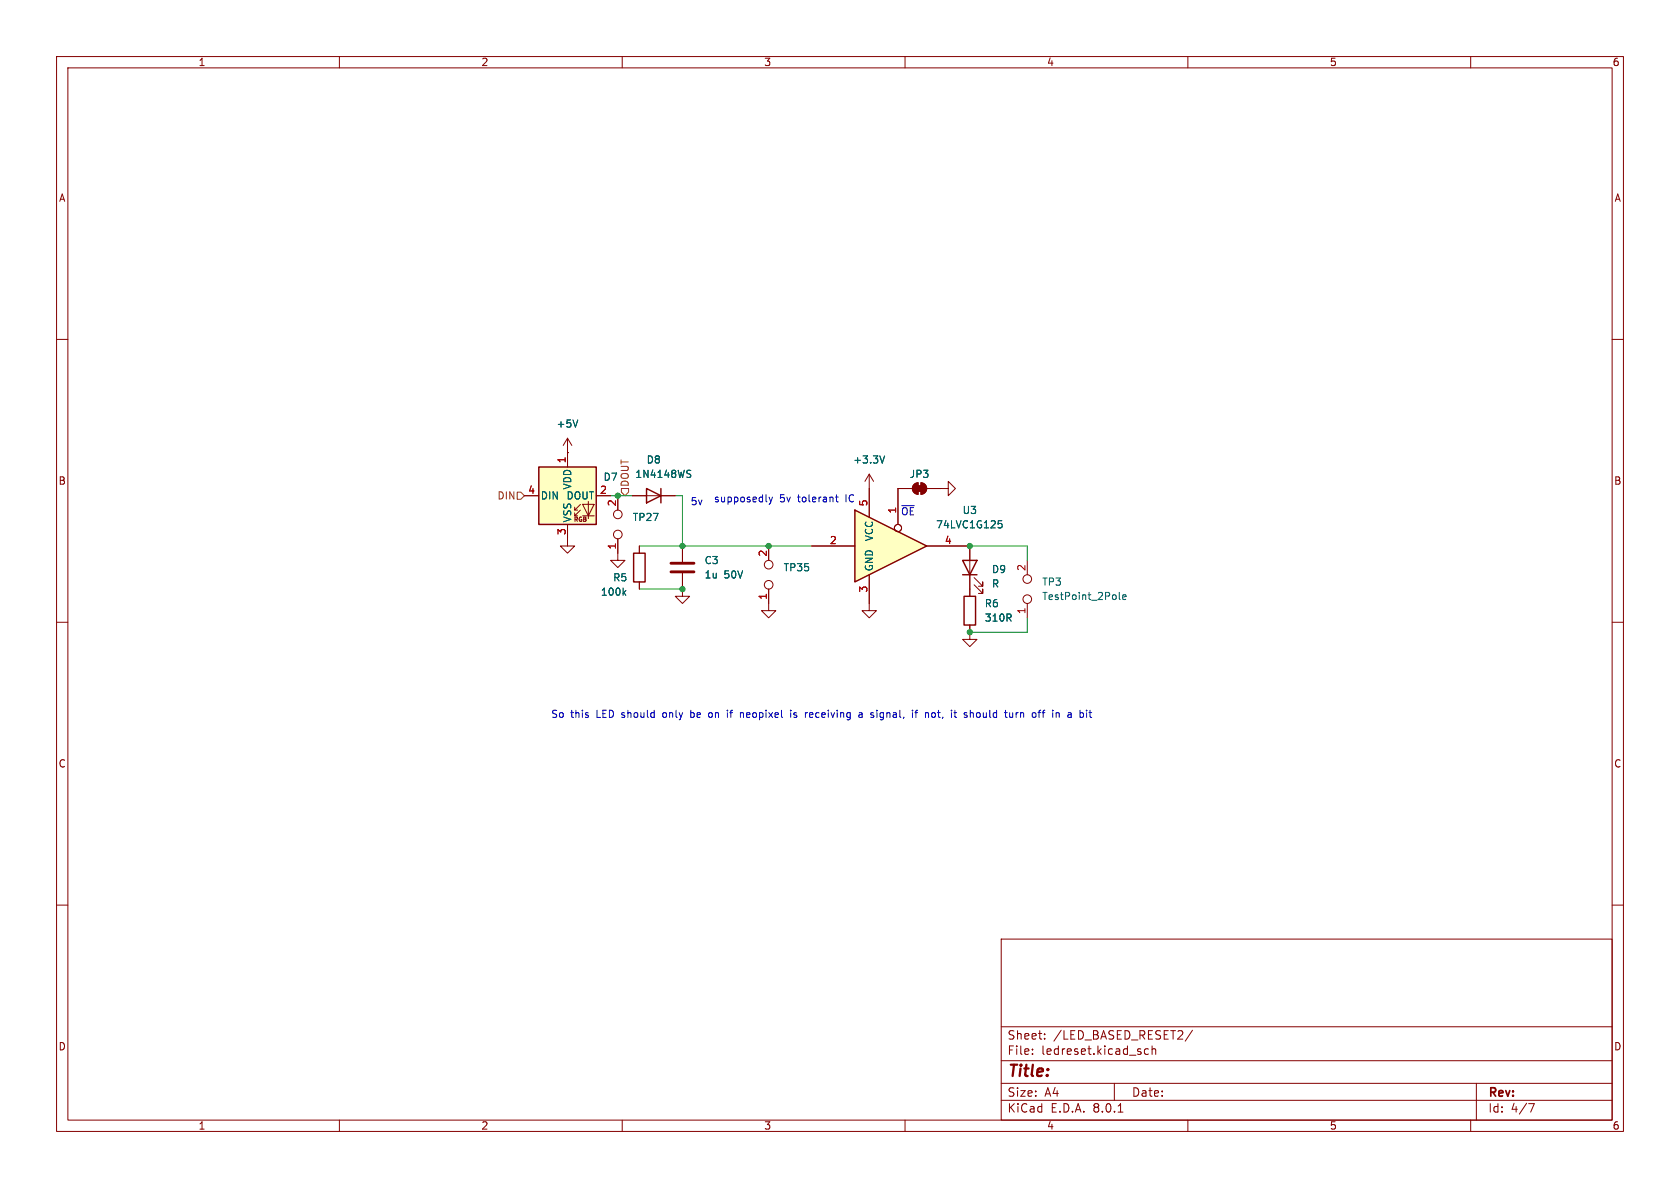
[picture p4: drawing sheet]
<svg xmlns="http://www.w3.org/2000/svg" width="297mm" height="210mm" viewBox="0 0 297 210" stroke-linecap="round" stroke-linejoin="round" font-family="sans-serif">
<g fill="none" stroke="#840000" stroke-width=".18">
<path d="M10 10h277v190h-277zM12 12h273v186h-273zM60 10v2M110 10v2M160 10v2M210 10v2M260 10v2M10 60h2M285 60h2M100.3 77.5l-.7 1.2M100.3 77.5v2.5M100.3 77.5l.8 1.2"/>
<path d="M100.3 80h.1M100.3 95.3v1.2h1.3l-1.3 1.3-1.2-1.3h1.2M120.6 96.5v2.8M158.7 86.4h2.6M161.6 85.6l.7-.3v2.1a1.02 1.02 0 0 1-.9-.7 1.02 1.02 0 0 1 .2-1.1zM162.8 85.3a1.02 1.02 0 0 1 1 1.1 1.02 1.02 0 0 1-1 1zM163.8 86.4h2.6M171.4 96.5v8.9M181.6 99.1v2.5M10 110h2M120.6 101.3v2.8M171.4 110.5v1.3"/>
<path d="M172.2 103.4l1.5 1.5v-.8v.8h-.7M172.2 102.1l1.5 1.5v-.7v.7h-.7M181.6 106.7v2.5M285 110h2M10 160h2M285 160h2M177 166h108v32h-108zM60 198v2M110 198v2M160 198v2M177 194.5h108M177 191.5h108"/>
<path d="M177 187.5h108M177 181.5h108M182.5 186.3v.1M182.5 185.5v.1M184.7 183.6v.1M184.7 182.8v.1M197 191.5v3M197.7 196.6h.8M203 185.5l-.4-.1-.3 .3v.4l.2 .2h.5M203.7 185.5l.2-.1 .3 .1 .1 .9M203.7 184.9v1.5M210 198v2"/>
<path d="M210.8 182.1l-1.3 2M260 198v2M261 191.5v6.5M270.2 195.1h1l-.6 1.5"/>
<circle cx="181.6" cy="102.4" r=".76"/>
<circle cx="181.6" cy="105.9" r=".76"/>
</g>
<g fill="#840000" stroke="#840000" stroke-width=".18">
<path d="M162.1 85.9h1v1h-1z"/>
<path d="M161.6 85.6l.7-.3v2.1a1.02 1.02 0 0 1-.9-.7 1.02 1.02 0 0 1 .2-1.1z"/>
<path d="M162.8 85.3a1.02 1.02 0 0 1 1 1.1 1.02 1.02 0 0 1-1 1z"/>
</g>
<path d="M118.6 99.6h4.1M118.6 101.1h4.1" fill="none" stroke="#840000" stroke-width=".51"/>
<path d="M102.1 74.2l-.4 1.3M197.9 104.7v1.1l.1 .2M198.5 105.6l.6-.2-.1-.2-.3-.1-.2 .2v.6h.5" fill="none" stroke="#006464" stroke-width=".18"/>
<path d="M170.2 99.1h2.5l-1.3 2.5zM170.2 101.6h2.5M170.4 105.4h2.1v5.1h-2.1z" fill="none" stroke="#840000" stroke-width=".25"/>
<path d="M95.2 82.6h10.2v10.1h-10.2z" fill="#ffffc2"/>
<g fill="none" stroke="#840000" stroke-width=".18">
<path d="M92.7 87.6h2.5M100.3 80v2.6M100.3 92.7v2.6M101.6 91.2h.5M101.6 90.2h.5M102.6 90.2l-1 1v-.5M102.6 89.2l-1 1v-.5M103 89.2h2l-1 2zM103 91.2h2M104 88.6v3.1M105.4 87.6h2.5M109.2 97.8v1.3h1.3l-1.3 1.2-1.3-1.2h1.3"/>
<path d="M111.8 87.6h7.6M113 96.5v1.3M113 102.9v1.2M135.9 106.7v1.3h1.3l-1.3 1.2-1.3-1.2h1.3M153.7 106.7v1.3h1.2l-1.2 1.2-1.3-1.2h1.3M171.4 111.8v1.2h1.3l-1.3 1.3-1.2-1.3h1.2"/>
</g>
<path d="M95.2 82.6h10.2v10.1h-10.2zM112 97.8h2v5.1h-2zM114.3 86.4l2.5 1.2-2.5 1.3zM116.8 86.4v2.5" fill="none" stroke="#840000" stroke-width=".25"/>
<path d="M121.6 83.7l.4 .2 .1 .3-.2 .2h-.3M121.6 83.1l.5 .1M110.3 104.7l.3 .5M110.6 104.4l-.4 .5" fill="none" stroke="#006464" stroke-width=".18"/>
<path d="M151.1 90.2l12.7 6.3-12.7 6.4z" fill="#ffffc2"/>
<path d="M151.1 90.2l12.7 6.3-12.7 6.4z" fill="none" stroke="#840000" stroke-width=".25"/>
<g fill="none" stroke="#840000" stroke-width=".18">
<path d="M92.7 87.6h2.5M100.3 80h.1M100.3 80v2.6M100.3 92.7v2.6M105.4 87.6h2.5M109.2 87.6v2.6M109.2 95.3v2.5M111.8 87.6h2.5M113 96.5v1.3M116.8 87.6h2.6M120.6 96.5v2.8M135.9 96.5v2.6"/>
<path d="M143.5 96.5h7.6M153.7 83.8v7.6M153.7 83.8l-.8 1.3M153.7 83.8l.7 1.3M161.3 86.4h-2.6v6.3M163.8 86.4h3.8v-1.3l1.3 1.3-1.3 1.2v-1.2M163.8 96.5h7.6v2.6M113 102.9v1.2M120.6 101.3v4.1h1.3l-1.3 1.3-1.2-1.3h1.2M135.9 104.1v2.6M153.7 101.6v5.1M171.4 101.6v3.8"/>
<path d="M171.4 110.5v1.3"/>
<circle cx="109.2" cy="90.9" r=".76"/>
<circle cx="109.2" cy="94.5" r=".76"/>
<circle cx="135.9" cy="99.8" r=".76"/>
<circle cx="158.7" cy="93.3" r=".63"/>
<circle cx="135.9" cy="103.4" r=".76"/>
</g>
<path d="M102.1 74.2l-.4 1.3M121.6 83.7l.4 .2 .1 .3-.2 .2h-.3M121.6 83.1l.5 .1M156.4 80.6l-.4 1.3M176.5 92.1h.6M176.6 92.5h.3l.3 .3-.1 .4-.5 .1M110.3 104.7l.3 .5M110.6 104.4l-.4 .5" fill="none" stroke="#006464" stroke-width=".18"/>
<path d="M91.4 87h.7l.6 .6-.6 .7h-.7zM109.9 86.4h1.2v.6l-.6 .6-.6-.6z" fill="none" stroke="#725600" stroke-width=".18"/>
<g fill="none" stroke="#0000c2" stroke-width=".18">
<path d="M136 87.9l.3 .8M136.3 88.7l-.3 .4M136.6 87.9l-.3 .8M147.7 87.9h.5M147.9 87.5v1l.3 .2M122.1 125.6v1.2M122.1 126.8h.1M122.2 126h-.1M125.7 126h-.3l-.1 .2v.5l.4 .1M128.6 125.6v.1M129 126h.5M131.1 126l.3 .2v.6"/>
<path d="M139.8 125.6v.1M139.8 126v.8M140.3 126.8h.5M140.8 126h-.3l-.2 .2 .1 .1 .4 .2M143.5 126h-.2l-.2 .2 .1 .6h.3M143.7 126.3l-.6 .1M151.9 126h.5v.8M152.4 126.3h-.4l-.2 .2 .2 .3h.4M161.7 126h.5M162.2 125.6l-.3 .1v1.1M164.9 126h.3l.2 .2-.1 .5-.4 .1M172.9 126l-.3 .2v.4l.3 .2"/>
<path d="M179.6 126v.8M180 126l-.4 .2M184.2 126h.5M184.7 125.6l-.3 .1v1.1M189.2 126h-.4M189.3 126.3h-.3l-.2 .2v.3h.5M191.4 126l.2 .2-.2 .6"/>
</g>
<path d="M107.9 87.6h3.9M113 96.5h30.5M119.4 87.6h1.2v8.9M171.4 96.5h10.2v2.6M113 104.1h7.6M181.6 109.2v2.6h-10.2" fill="none" stroke="#009600" stroke-width=".18"/>
<g fill="#009600" stroke="#009600" stroke-width=".18">
<circle cx="171.4" cy="96.5" r=".46"/>
<circle cx="135.9" cy="96.5" r=".46"/>
<circle cx="171.4" cy="111.8" r=".46"/>
<circle cx="109.2" cy="87.6" r=".46"/>
<circle cx="120.6" cy="96.5" r=".46"/>
<circle cx="120.6" cy="104.1" r=".46"/>
</g>
<text font-size="2.8" fill="#840000" x="178" y="190.9">Title:</text>
<g font-size="2.1" fill="#840000">
<text x="178" y="184">Sheet:</text>
<text x="186.2" y="184">/LED_BASED_RESET2/</text>
<text x="178" y="186.7">File:</text>
<text x="184.1" y="186.7">ledreset.kicad_sch</text>
<text x="178" y="196.9">KiCad</text>
<text x="178" y="194.1">Size:</text>
<text x="184.7" y="194.1">A4</text>
<text x="185.7" y="196.9">E.D.A.</text>
<text x="193.3" y="196.9">8.0.1</text>
<text x="200" y="194.1">Date:</text>
<text x="263" y="194.3">Rev:</text>
<text x="263" y="196.9">Id:</text>
<text x="267.1" y="196.9">4/7</text>
</g>
<g font-size="1.8" fill="#840000">
<text x="35" y="11.9">1</text>
<text x="85" y="11.9">2</text>
<text x="135" y="11.9">3</text>
<text x="185" y="11.9">4</text>
<text x="235" y="11.9">5</text>
<text x="285" y="11.9">6</text>
<text x="10.3" y="35.9">A</text>
<text x="285.3" y="35.9">A</text>
<text x="10.3" y="85.9">B</text>
<text x="285.3" y="85.9">B</text>
<text x="10.3" y="135.9">C</text>
<text x="285.3" y="135.9">C</text>
<text x="10.3" y="185.9">D</text>
<text x="285.3" y="185.9">D</text>
<text x="35" y="199.9">1</text>
<text x="85" y="199.9">2</text>
<text x="135" y="199.9">3</text>
<text x="185" y="199.9">4</text>
<text x="235" y="199.9">5</text>
<text x="285" y="199.9">6</text>
</g>
<g font-size="1.8" fill="#006464">
<text x="98.3" y="75.8">+5V</text>
<text x="114.2" y="82.1">D8</text>
<text x="150.7" y="82.1">+3.3V</text>
<text x="95.5" y="88.5">DIN</text>
<text x="100.1" y="88.5">DOUT</text>
<text x="101.2" y="86.6" transform="rotate(-90 101.2 86.6)">VDD</text>
<text x="106.6" y="85.2">D7</text>
<text x="112.2" y="84.7">1N4148WS</text>
<text x="160.7" y="84.7">JP3</text>
<text x="101.2" y="92.5" transform="rotate(-90 101.2 92.5)">VSS</text>
<text x="111.8" y="92.3">TP27</text>
<text x="154.5" y="95.8" transform="rotate(-90 154.5 95.8)">VCC</text>
<text x="165.4" y="93.6">74LVC1G125</text>
<text x="170.1" y="91.1">U3</text>
<text x="124.5" y="99.9">C3</text>
<text x="138.4" y="101.2">TP35</text>
<text x="154.5" y="101.1" transform="rotate(-90 154.5 101.1)">GND</text>
<text x="175.3" y="101.5">D9</text>
<text x="106.1" y="105.5">100k</text>
<text x="108.3" y="103">R5</text>
<text x="124.5" y="102.5">1u</text>
<text x="128" y="102.5">50V</text>
<text x="174" y="107.5">R6</text>
<text x="175.3" y="104.1">R</text>
<text x="184.2" y="103.7">TP3</text>
<text x="184.2" y="106.3">TestPoint_2Pole</text>
<text x="174" y="110.1">310R</text>
</g>
<g font-size="1.8" fill="#a90000">
<text x="100.1" y="82" transform="rotate(-90 100.1 82)">1</text>
<text x="93.3" y="87.4">4</text>
<text x="106" y="87.4">2</text>
<text x="109" y="89.6" transform="rotate(-90 109 89.6)">2</text>
<text x="153.4" y="89.6" transform="rotate(-90 153.4 89.6)">5</text>
<text x="100.1" y="94.7" transform="rotate(-90 100.1 94.7)">3</text>
<text x="158.5" y="90.9" transform="rotate(-90 158.5 90.9)">1</text>
<text x="109" y="97.2" transform="rotate(-90 109 97.2)">1</text>
<text x="135.6" y="98.5" transform="rotate(-90 135.6 98.5)">2</text>
<text x="146.6" y="96.3">2</text>
<text x="166.9" y="96.3">4</text>
<text x="181.4" y="101" transform="rotate(-90 181.4 101)">2</text>
<text x="135.6" y="106.1" transform="rotate(-90 135.6 106.1)">1</text>
<text x="153.4" y="104.8" transform="rotate(-90 153.4 104.8)">3</text>
<text x="181.4" y="108.7" transform="rotate(-90 181.4 108.7)">1</text>
</g>
<g font-size="1.8" fill="#725600">
<text x="87.8" y="88.5">DIN</text>
<text x="111.4" y="86.2" transform="rotate(-90 111.4 86.2)">DOUT</text>
</g>
<g font-size="1.8" fill="#0000c2">
<text x="122" y="89.5">5v</text>
<text x="126.1" y="89">supposedly</text>
<text x="137.8" y="89">5v</text>
<text x="141.2" y="89">tolerant</text>
<text x="149.8" y="89">IC</text>
<text x="159.2" y="91.3">~{OE}</text>
<text x="97.4" y="127.1">So</text>
<text x="100.9" y="127.1">this</text>
<text x="105.6" y="127.1">LED should</text>
<text x="117.6" y="127.1">only</text>
<text x="122.7" y="127.1">be</text>
<text x="126.1" y="127.1">on</text>
<text x="129.6" y="127.1">if</text>
<text x="132.1" y="127.1">neopixel</text>
<text x="141.2" y="127.1">is</text>
<text x="144" y="127.1">receiving</text>
<text x="153.7" y="127.1">a</text>
<text x="156" y="127.1">signal,</text>
<text x="163.6" y="127.1">if</text>
<text x="166.1" y="127.1">not,</text>
<text x="170.9" y="127.1">it</text>
<text x="173.4" y="127.1">should</text>
<text x="180.8" y="127.1">turn</text>
<text x="185.8" y="127.1">off</text>
<text x="189.6" y="127.1">in</text>
<text x="192.5" y="127.1">a</text>
</g>
<text font-size="1.1" fill="#840000" x="101.3" y="92.4">RGB</text>
</svg>
